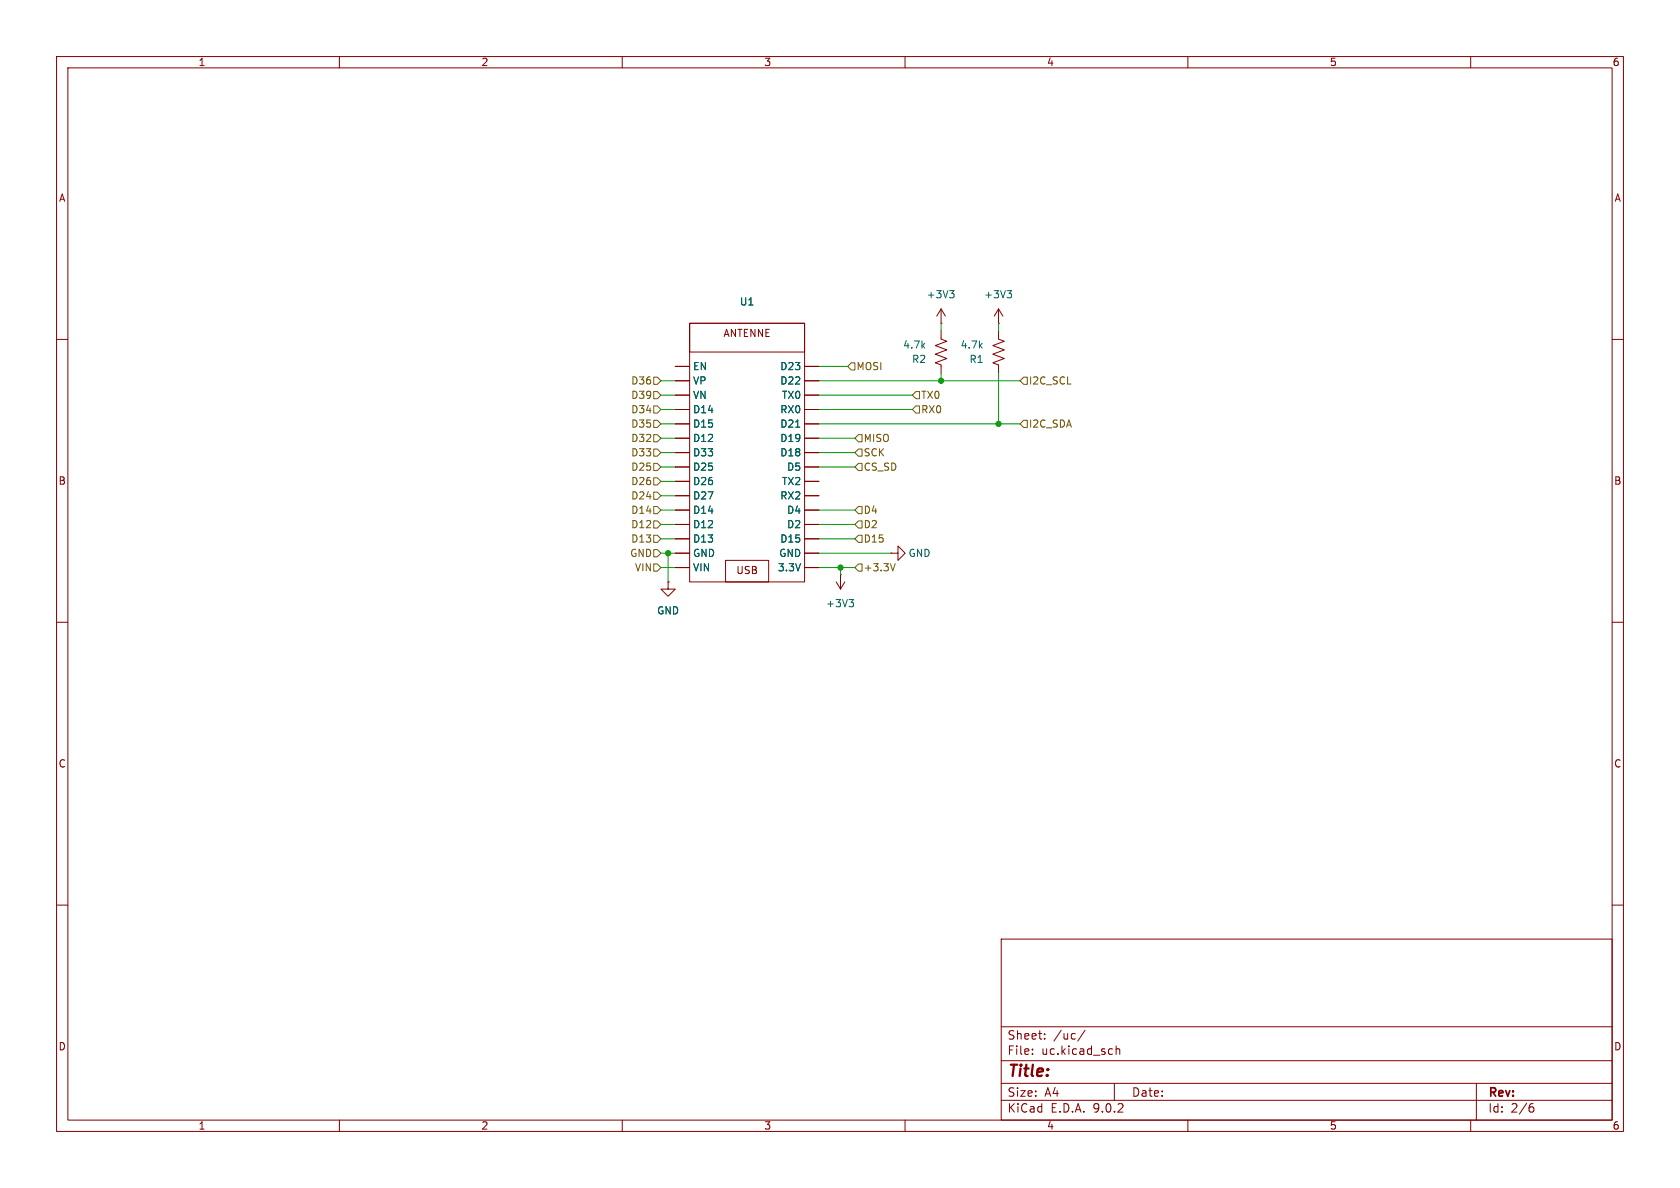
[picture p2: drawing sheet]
<svg xmlns="http://www.w3.org/2000/svg" width="297mm" height="210mm" viewBox="0 0 297 210" stroke-linecap="round" stroke-linejoin="round" font-family="sans-serif">
<g fill="none" stroke="#840000" stroke-width=".18">
<path d="M10 10h277v190h-277zM12 12h273v186h-273zM60 10v2M110 10v2M160 10v2M210 10v2M260 10v2M121.9 57.2h20.3v45.7h-20.3zM121.9 57.2h20.3v5h-20.3zM166.4 58.4v1.5l1 .4-2 .8 2 .7-2 .8 2 .8-2 .7 1 .4v1.5M166.4 57.2h.1M166.4 54.6v2.6"/>
<path d="M166.4 54.6l-.8 1.3M166.4 54.6l.7 1.3M176.5 58.4v1.5l1 .4-2 .8 2 .7-2 .8 2 .8-2 .7 1 .4v1.5M176.5 57.2h.1M176.5 54.6v2.6M176.5 54.6l-.7 1.3M176.5 54.6l.8 1.3M10 60h2M119.4 64.8h2.5M119.4 67.3h2.5M119.4 69.9h2.5M119.4 72.4h2.5"/>
<path d="M119.4 74.9h2.5M119.4 77.5h2.5M142.2 64.8h2.6M142.2 67.3h2.6M142.2 69.9h2.6M142.2 72.4h2.6M142.2 74.9h2.6M142.2 77.5h2.6M285 60h2M119.4 80h2.5M119.4 82.6h2.5M119.4 85.1h2.5"/>
<path d="M119.4 87.6h2.5M119.4 90.2h2.5M119.4 92.7h2.5M119.4 95.3h2.5M119.4 97.8h2.5M128.3 99.1h7.6v3.8h-7.6zM142.2 80h2.6M142.2 82.6h2.6M142.2 85.1h2.6M142.2 87.6h2.6M142.2 90.2h2.6M142.2 92.7h2.6"/>
<path d="M142.2 95.3h2.6M142.2 97.8h2.6M157.5 97.8h1.2v-1.3l1.3 1.3-1.3 1.3v-1.3M157.5 97.8h.1M10 110h2M118.1 102.9v1.2h1.3l-1.3 1.3-1.3-1.3h1.3M118.1 102.9h.1M119.4 100.3h2.5M142.2 100.3h2.6M147.8 102.9l.8 1.2M148.6 101.6h.1M148.6 101.6v2.5"/>
<path d="M149.4 102.9l-.8 1.2M285 110h2M10 160h2M177 166h108v32h-108zM285 160h2M60 198v2M110 198v2M160 198v2M177 194.5h108M177 191.5h108M177 187.5h108M177 181.5h108"/>
<path d="M182.5 186.3v.1M182.5 185.5v.1M184.7 183.6v.1M184.7 182.8v.1M191.8 182.1l-1.3 2M197 191.5v3M197.3 184.9v1.5M197.3 185.5l.2-.1 .4 .1 .1 .9M210 198v2M260 198v2M261 191.5v6.5M270.6 195.7h.4l.2 .3-.1 .5-.5 .1"/>
<path d="M271 195.1l-.4 .1"/>
</g>
<path d="M167.9 51.4h.8l-.5 .5M168.4 51.9l.3 .2v.3l-.3 .2M178 51.4h.8l-.4 .5M178.6 51.9l.2 .2v.3l-.2 .2M140.7 75.5h.7M150.1 106h.8l-.4 .5M150.6 106.5l.3 .2v.3l-.3 .3" fill="none" stroke="#006464" stroke-width=".18"/>
<g fill="none" stroke="#725600" stroke-width=".18">
<path d="M115.6 79.4h.6l.6 .6-.6 .6h-.6zM115.6 69.2h.6l.6 .7-.6 .6h-.6zM115.6 74.3h.6l.6 .6-.6 .7h-.6zM115.6 71.8h.6l.6 .6-.6 .6h-.6zM115.6 66.7h.6l.6 .6-.6 .6h-.6zM115.6 76.8h.6l.6 .7-.6 .6h-.6zM150.5 64.1h.6v1.3h-.6l-.6-.6zM151.8 79.4h.6v1.2h-.6l-.7-.6zM151.8 76.8h.6v1.3h-.6l-.7-.6zM161.9 69.2h.7v1.3h-.7l-.6-.6zM161.9 71.8h.7v1.2h-.7l-.6-.6zM181 74.3h.6v1.3h-.6l-.7-.7z"/>
<path d="M181 66.7h.6v1.2h-.6l-.7-.6zM115.6 81.9h.6l.6 .7-.6 .6h-.6zM115.6 87h.6l.6 .6-.6 .7h-.6zM115.6 84.5h.6l.6 .6-.6 .6h-.6zM115.6 89.5h.6l.6 .7-.6 .6h-.6zM115.6 92.1h.6l.6 .6-.6 .6h-.6zM115.6 94.6h.6l.6 .7-.6 .6h-.6zM115.6 99.7h.6l.6 .6-.6 .7h-.6zM115.6 97.2h.6l.6 .6-.6 .6h-.6zM151.8 92.1h.6v1.2h-.6l-.7-.6zM151.8 89.5h.6v1.3h-.6l-.7-.6zM151.8 81.9h.6v1.3h-.6l-.7-.6z"/>
<path d="M151.8 94.6h.6v1.3h-.6l-.7-.6zM151.8 99.7h.6v1.3h-.6l-.7-.7zM158.3 99.6l-.5 1.3"/>
</g>
<g fill="none" stroke="#009600" stroke-width=".18">
<path d="M166.4 57.2v1.2M176.5 57.2v1.2M116.8 69.9h2.6M116.8 74.9h2.6M116.8 72.4h2.6M116.8 67.3h2.6M116.8 77.5h2.6M144.8 69.9h16.5M144.8 64.8h5.1M144.8 74.9h35.5M144.8 72.4h16.5M144.8 67.3h35.5"/>
<path d="M144.8 77.5h6.3M166.4 66v1.3M176.5 66v8.9M116.8 97.8h2.6M116.8 80h2.6M116.8 82.6h2.6M116.8 90.2h2.6M116.8 92.7h2.6M116.8 87.6h2.6M116.8 85.1h2.6M116.8 95.3h2.6M118.1 97.8v5.1"/>
<path d="M144.8 97.8h12.7M144.8 80h6.3M144.8 82.6h6.3M144.8 90.2h6.3M144.8 92.7h6.3M144.8 95.3h6.3M116.8 100.3h2.6M144.8 100.3h6.3M148.6 100.3v1.3"/>
</g>
<g fill="#009600" stroke="#009600" stroke-width=".18">
<circle cx="118.1" cy="97.8" r=".46"/>
<circle cx="176.5" cy="74.9" r=".46"/>
<circle cx="166.4" cy="67.3" r=".46"/>
<circle cx="148.6" cy="100.3" r=".46"/>
</g>
<text font-size="2.8" fill="#840000" x="178" y="190.9">Title:</text>
<g font-size="2.1" fill="#840000">
<text x="178" y="184">Sheet:</text>
<text x="186.2" y="184">/uc/</text>
<text x="178" y="186.7">File:</text>
<text x="184.1" y="186.7">uc.kicad_sch</text>
<text x="178" y="196.9">KiCad</text>
<text x="178" y="194.1">Size:</text>
<text x="184.7" y="194.1">A4</text>
<text x="185.7" y="196.9">E.D.A.</text>
<text x="193.3" y="196.9">9.0.2</text>
<text x="200" y="194.1">Date:</text>
<text x="263" y="194.3">Rev:</text>
<text x="263" y="196.9">Id:</text>
<text x="267.1" y="196.9">2/6</text>
</g>
<g font-size="1.8" fill="#840000">
<text x="35" y="11.9">1</text>
<text x="85" y="11.9">2</text>
<text x="135" y="11.9">3</text>
<text x="185" y="11.9">4</text>
<text x="235" y="11.9">5</text>
<text x="285" y="11.9">6</text>
<text x="10.3" y="35.9">A</text>
<text x="285.3" y="35.9">A</text>
<text x="127.8" y="59.9">ANTENNE</text>
<text x="10.3" y="85.9">B</text>
<text x="285.3" y="85.9">B</text>
<text x="130.1" y="101.8">USB</text>
<text x="10.3" y="135.9">C</text>
<text x="285.3" y="135.9">C</text>
<text x="10.3" y="185.9">D</text>
<text x="285.3" y="185.9">D</text>
<text x="35" y="199.9">1</text>
<text x="85" y="199.9">2</text>
<text x="135" y="199.9">3</text>
<text x="185" y="199.9">4</text>
<text x="235" y="199.9">5</text>
<text x="285" y="199.9">6</text>
</g>
<g font-size="1.8" fill="#006464">
<text x="163.7" y="52.9">+3V3</text>
<text x="173.9" y="52.9">+3V3</text>
<text x="130.7" y="54.2">U1</text>
<text x="122.4" y="65.6">EN</text>
<text x="137.8" y="65.6">D23</text>
<text x="159.6" y="61.8">4.7k</text>
<text x="161.1" y="64.4">R2</text>
<text x="169.7" y="61.8">4.7k</text>
<text x="171.3" y="64.4">R1</text>
<text x="122.4" y="68.2">VP</text>
<text x="122.4" y="70.7">VN</text>
<text x="137.8" y="68.2">D22</text>
<text x="138.1" y="70.7">TX0</text>
<text x="122.4" y="73.3">D14</text>
<text x="122.4" y="75.8">D15</text>
<text x="137.8" y="73.3">RX0</text>
<text x="137.8" y="75.8">D21</text>
<text x="122.4" y="78.3">D12</text>
<text x="122.4" y="80.9">D33</text>
<text x="122.4" y="83.4">D25</text>
<text x="137.8" y="78.3">D19</text>
<text x="137.8" y="80.9">D18</text>
<text x="139" y="83.4">D5</text>
<text x="122.4" y="86">D26</text>
<text x="122.4" y="88.5">D27</text>
<text x="137.8" y="88.5">RX2</text>
<text x="138.1" y="86">TX2</text>
<text x="122.4" y="91">D14</text>
<text x="122.4" y="93.6">D12</text>
<text x="139" y="91">D4</text>
<text x="139" y="93.6">D2</text>
<text x="122.4" y="96.1">D13</text>
<text x="122.4" y="98.7">GND</text>
<text x="122.4" y="101.2">VIN</text>
<text x="137.4" y="101.2">3.3V</text>
<text x="137.7" y="98.7">GND</text>
<text x="137.8" y="96.1">D15</text>
<text x="160.5" y="98.7">GND</text>
<text x="145.9" y="107.5">+3V3</text>
<text x="116.1" y="108.8">GND</text>
</g>
<g font-size="1.8" fill="#725600">
<text x="151.3" y="65.6">MOSI</text>
<text x="111.5" y="70.7">D39</text>
<text x="111.5" y="68.2">D36</text>
<text x="162.8" y="70.7">TX0</text>
<text x="181.8" y="68.2">I2C_SCL</text>
<text x="111.5" y="75.8">D35</text>
<text x="111.5" y="73.3">D34</text>
<text x="162.8" y="73.3">RX0</text>
<text x="181.8" y="75.8">I2C_SDA</text>
<text x="111.5" y="83.4">D25</text>
<text x="111.5" y="80.9">D33</text>
<text x="111.5" y="78.3">D32</text>
<text x="152.6" y="80.9">SCK</text>
<text x="152.6" y="78.3">MISO</text>
<text x="152.6" y="83.4">CS_SD</text>
<text x="111.5" y="88.5">D24</text>
<text x="111.5" y="86">D26</text>
<text x="111.5" y="91">D14</text>
<text x="111.5" y="93.6">D12</text>
<text x="152.6" y="93.6">D2</text>
<text x="152.6" y="91">D4</text>
<text x="111.3" y="98.7">GND</text>
<text x="111.5" y="96.1">D13</text>
<text x="112.2" y="101.2">VIN</text>
<text x="152.6" y="96.1">D15</text>
<text x="152.6" y="101.2">+3.3V</text>
</g>
</svg>
